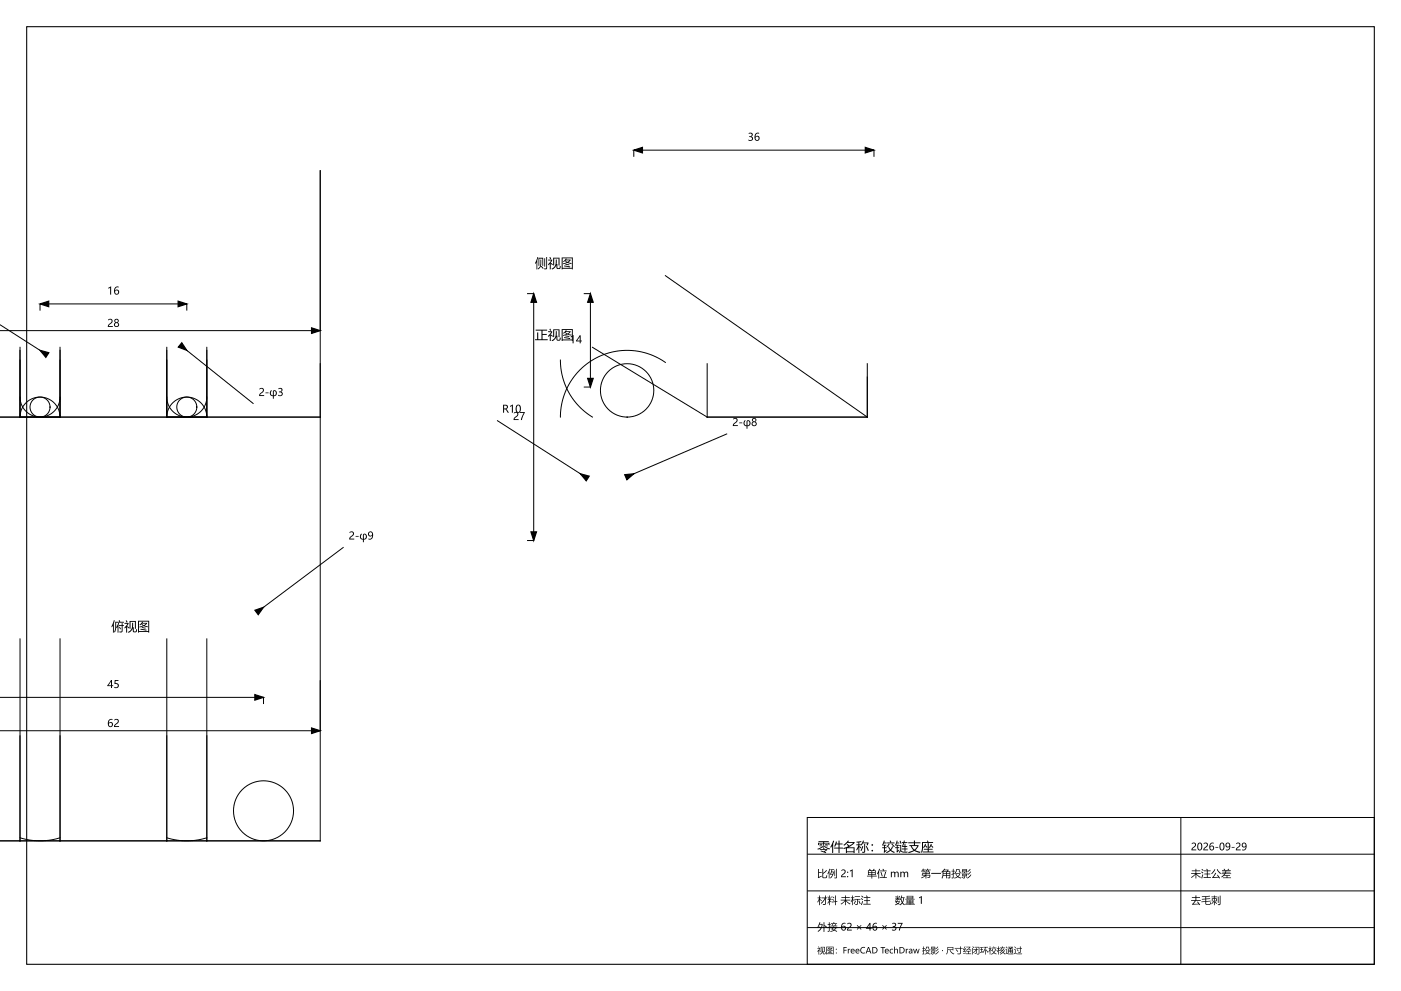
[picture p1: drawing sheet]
<svg xmlns="http://www.w3.org/2000/svg" width="420mm" height="297mm" viewBox="0 0 420 297" stroke-linecap="round" stroke-linejoin="round" font-family="sans-serif">
<path d="M8 8h404v281h-404z" fill="none" stroke="#000" stroke-width=".32"/>
<g fill="none" stroke="#000" stroke-width=".3">
<path d="M96 51v168h-96M190 47v-2h72v2M0 99.1h96M0 97.3l12 7.7M12 93.1v-2h44v2M158 88h2v74h-2M175 88h2v28h-2M199.5 82.6l60.5 42.4M6 104.1v20.9M6 107.9v17.1M6 105v20M6 119a6 6 0 0 0 6 6 6 6 0 0 0 6-6"/>
<path d="M18 104.1v20.9M18 107.9v17.1M18 105v20M50 104.1v20.9M50 107.9v17.1M50 105v20M50 119a6 6 0 0 0 6 6 6 6 0 0 0 6-6M56 105l20 16M62 104.1v20.9M62 107.9v17.1M62 105v20M96 109v16"/>
<path d="M168 107.9l.2 2.6 .5 2.5 .8 2.4 1.1 2.3 1.4 2.2 1.6 1.9 1.9 1.7 2.1 1.5M177.6 104.1l34.4 20.9M199.5 108.6a20 20 0 0 0-31.5 16.4M212 109v16M260 113v12M260 109v16M6 125h-6h96M6 125h12M6 125a6 6 0 0 1 6-6 6 6 0 0 1 6 6M18 125h32M50 125h12M50 125a6 6 0 0 1 6-6 6 6 0 0 1 6 6"/>
<path d="M62 125h34M149 126l25 16M212 125h48M218 130l-28 12M103 164l-24 18M6 191.5v60.5M18 191.5v60.5M50 191.5v60.5M62 191.5v60.5M0 209h79v2M96 204v48h-34M6 220.5v31.5"/>
<path d="M18 220.5v31.5M50 220.5v31.5M62 220.5v31.5M0 252h6M6 252h12M6 251.1l3 .7 3 .2 3-.2 3-.7M18 252h32M50 252h12M50 251.1l3 .7 3 .2 3-.2 3-.7M242 245h170v44h-170zM242 256h170M354 245v44"/>
<path d="M242 278h170M242 267h170"/>
<circle cx="188" cy="117" r="8"/>
<circle cx="12" cy="122" r="3"/>
<circle cx="56" cy="122" r="3"/>
<circle cx="79" cy="243" r="9"/>
</g>
<g fill="#000" stroke="#000" stroke-width=".35">
<path d="M190 45l2.6-.8v1.6zM259.4 44.2l2.6 .8-2.6 .8zM12 91.1l2.6-.8v1.6zM53.4 90.3l2.6 .8-2.6 .8zM93.4 98.3l2.6 .8-2.6 .8zM160 88l.8 2.6h-1.6zM177 88l.8 2.6h-1.6zM12 105l2.6 .7-.9 1.4zM54.5 102.7l1.5 2.3-2.6-1zM176.2 113.4h1.6l-.8 2.6zM174 142l2.6 .7-.9 1.4zM187.3 142.3l2.7-.3-2.1 1.8z"/>
<path d="M159.2 159.4h1.6l-.8 2.6zM76.4 182.9l2.6-.9-1.6 2.2zM76.4 208.2l2.6 .8-2.6 .8zM93.4 218.2l2.6 .8-2.6 .8z"/>
</g>
<g font-size="3.9">
<text x="160.4" y="80.2">侧视图</text>
<text x="160.4" y="101.7">正视图</text>
<text x="33.4" y="189.1">俯视图</text>
<text x="245" y="255.1">零件名称：铰链支座</text>
</g>
<g font-size="3.2">
<text x="224.1" y="42.2">36</text>
<text x="32.1" y="88.3">16</text>
<text x="32.1" y="98">28</text>
<text x="170.8" y="102.9">14</text>
<text x="77.5" y="118.7">2-φ3</text>
<text x="150.5" y="123.7">R10</text>
<text x="153.8" y="125.9">27</text>
<text x="219.5" y="127.7">2-φ8</text>
<text x="104.5" y="161.7">2-φ9</text>
<text x="32.1" y="206.2">45</text>
<text x="32.1" y="217.9">62</text>
</g>
<g font-size="3">
<text x="357" y="254.8">2026-09-29</text>
<text x="245" y="262.9">比例 2:1</text>
<text x="259.8" y="262.9">单位 mm</text>
<text x="276.1" y="262.9">第一角投影</text>
<text x="357" y="262.9">未注公差</text>
<text x="245" y="270.9">材料 未标注</text>
<text x="268.2" y="270.9">数量 1</text>
<text x="357" y="270.9">去毛刺</text>
<text x="245" y="278.9">外接 62 × 46 × 37</text>
</g>
<text font-size="2.5" x="245" y="285.7">视图：FreeCAD TechDraw 投影 · 尺寸经闭环校核通过</text>
</svg>
